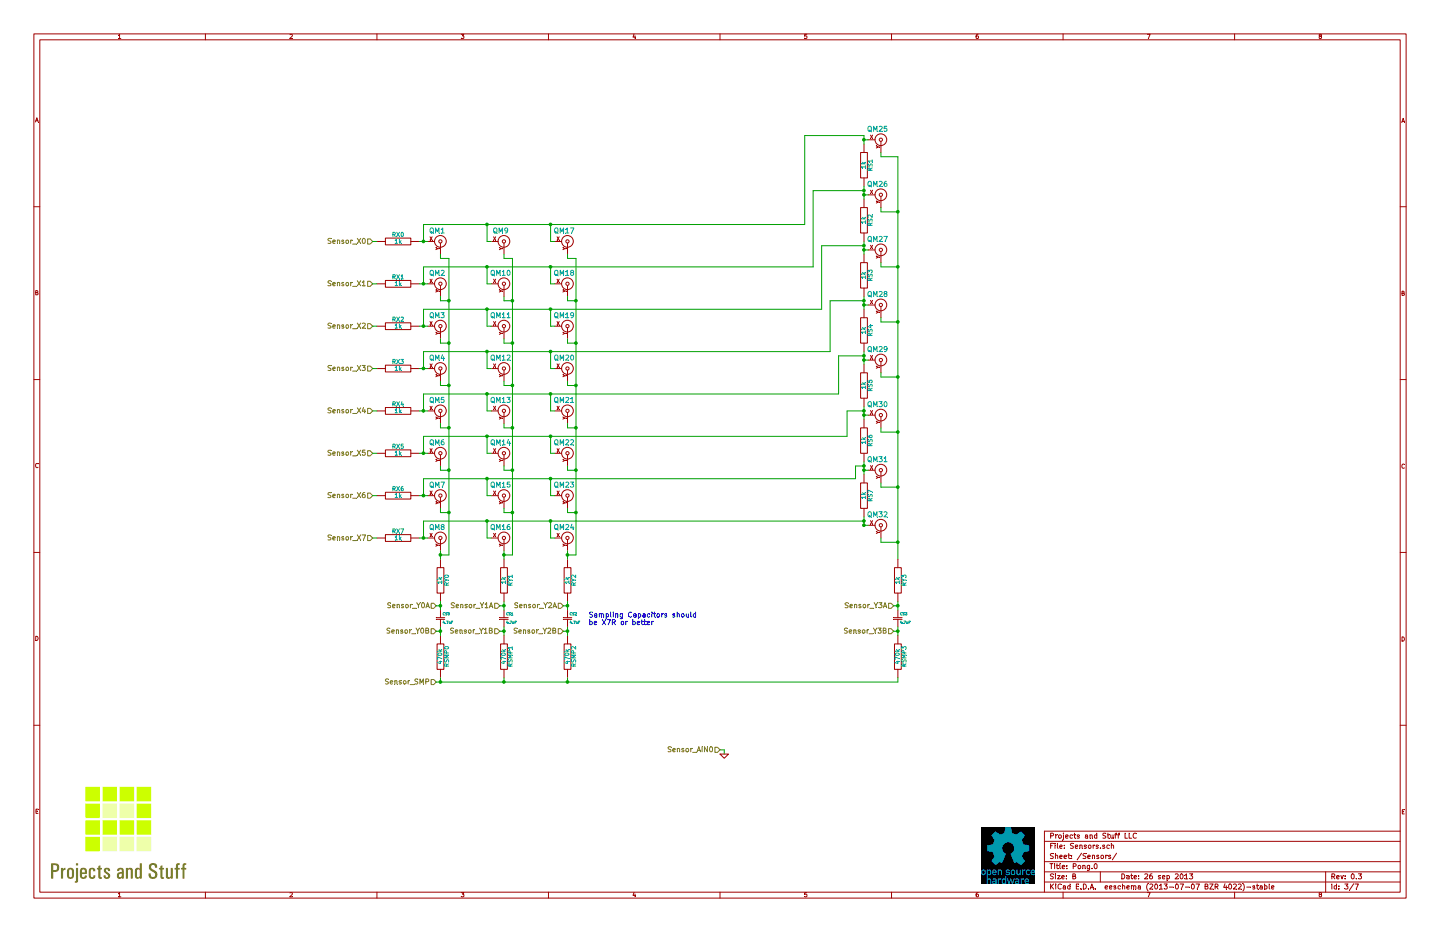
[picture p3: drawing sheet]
EESchema Schematic File Version 2
LIBS:power
LIBS:device
LIBS:transistors
LIBS:conn
LIBS:linear
LIBS:regul
LIBS:74xx
LIBS:cmos4000
LIBS:adc-dac
LIBS:memory
LIBS:xilinx
LIBS:special
LIBS:microcontrollers
LIBS:dsp
LIBS:microchip
LIBS:analog_switches
LIBS:motorola
LIBS:texas
LIBS:intel
LIBS:audio
LIBS:interface
LIBS:digital-audio
LIBS:philips
LIBS:display
LIBS:cypress
LIBS:siliconi
LIBS:opto
LIBS:atmel
LIBS:contrib
LIBS:valves
LIBS:Pong.0
LIBS:bq24163
LIBS:usb-micro-b
LIBS:IP4234CZ6
LIBS:Pong.0-cache
EELAYER 27 0
EELAYER END
$Descr B 17000 11000
encoding utf-8
Sheet 3 7
Title "Pong.0"
Date "26 sep 2013"
Rev "0.3"
Comp "Projects and Stuff LLC"
Comment1 ""
Comment2 ""
Comment3 ""
Comment4 ""
$EndDescr
EndData
$EndBitmap
EndData
$EndBitmap
$Comp
L CAPSENSOR QM1
U 1 1
P 5200 2850
F 0 "QM1" H 5160 2970 60  0000 C CNN
F 1 "CAPSENSOR" V 5310 2840 40  0001 C CNN
F 2 "~" H 5200 2850 60  0000 C CNN
F 3 "~" H 5200 2850 60  0000 C CNN
	1    5200 2850
	1    0    0    -1  
$EndComp
$Comp
L CAPSENSOR QM9
U 1 1
P 5950 2850
F 0 "QM9" H 5910 2970 60  0000 C CNN
F 1 "CAPSENSOR" V 6060 2840 40  0001 C CNN
F 2 "~" H 5950 2850 60  0000 C CNN
F 3 "~" H 5950 2850 60  0000 C CNN
	1    5950 2850
	1    0    0    -1  
$EndComp
$Comp
L CAPSENSOR QM2
U 1 1
P 5200 3350
F 0 "QM2" H 5160 3470 60  0000 C CNN
F 1 "CAPSENSOR" V 5310 3340 40  0001 C CNN
F 2 "~" H 5200 3350 60  0000 C CNN
F 3 "~" H 5200 3350 60  0000 C CNN
	1    5200 3350
	1    0    0    -1  
$EndComp
$Comp
L CAPSENSOR QM10
U 1 1
P 5950 3350
F 0 "QM10" H 5910 3470 60  0000 C CNN
F 1 "CAPSENSOR" V 6060 3340 40  0001 C CNN
F 2 "~" H 5950 3350 60  0000 C CNN
F 3 "~" H 5950 3350 60  0000 C CNN
	1    5950 3350
	1    0    0    -1  
$EndComp
$Comp
L CAPSENSOR QM17
U 1 1
P 6700 2850
F 0 "QM17" H 6660 2970 60  0000 C CNN
F 1 "CAPSENSOR" V 6810 2840 40  0001 C CNN
F 2 "~" H 6700 2850 60  0000 C CNN
F 3 "~" H 6700 2850 60  0000 C CNN
	1    6700 2850
	1    0    0    -1  
$EndComp
$Comp
L CAPSENSOR QM18
U 1 1
P 6700 3350
F 0 "QM18" H 6660 3470 60  0000 C CNN
F 1 "CAPSENSOR" V 6810 3340 40  0001 C CNN
F 2 "~" H 6700 3350 60  0000 C CNN
F 3 "~" H 6700 3350 60  0000 C CNN
	1    6700 3350
	1    0    0    -1  
$EndComp
$Comp
L CAPSENSOR QM3
U 1 1
P 5200 3850
F 0 "QM3" H 5160 3970 60  0000 C CNN
F 1 "CAPSENSOR" V 5310 3840 40  0001 C CNN
F 2 "~" H 5200 3850 60  0000 C CNN
F 3 "~" H 5200 3850 60  0000 C CNN
	1    5200 3850
	1    0    0    -1  
$EndComp
$Comp
L CAPSENSOR QM4
U 1 1
P 5200 4350
F 0 "QM4" H 5160 4470 60  0000 C CNN
F 1 "CAPSENSOR" V 5310 4340 40  0001 C CNN
F 2 "~" H 5200 4350 60  0000 C CNN
F 3 "~" H 5200 4350 60  0000 C CNN
	1    5200 4350
	1    0    0    -1  
$EndComp
$Comp
L CAPSENSOR QM11
U 1 1
P 5950 3850
F 0 "QM11" H 5910 3970 60  0000 C CNN
F 1 "CAPSENSOR" V 6060 3840 40  0001 C CNN
F 2 "~" H 5950 3850 60  0000 C CNN
F 3 "~" H 5950 3850 60  0000 C CNN
	1    5950 3850
	1    0    0    -1  
$EndComp
$Comp
L CAPSENSOR QM19
U 1 1
P 6700 3850
F 0 "QM19" H 6660 3970 60  0000 C CNN
F 1 "CAPSENSOR" V 6810 3840 40  0001 C CNN
F 2 "~" H 6700 3850 60  0000 C CNN
F 3 "~" H 6700 3850 60  0000 C CNN
	1    6700 3850
	1    0    0    -1  
$EndComp
$Comp
L CAPSENSOR QM12
U 1 1
P 5950 4350
F 0 "QM12" H 5910 4470 60  0000 C CNN
F 1 "CAPSENSOR" V 6060 4340 40  0001 C CNN
F 2 "~" H 5950 4350 60  0000 C CNN
F 3 "~" H 5950 4350 60  0000 C CNN
	1    5950 4350
	1    0    0    -1  
$EndComp
$Comp
L CAPSENSOR QM20
U 1 1
P 6700 4350
F 0 "QM20" H 6660 4470 60  0000 C CNN
F 1 "CAPSENSOR" V 6810 4340 40  0001 C CNN
F 2 "~" H 6700 4350 60  0000 C CNN
F 3 "~" H 6700 4350 60  0000 C CNN
	1    6700 4350
	1    0    0    -1  
$EndComp
$Comp
L CAPSENSOR QM5
U 1 1
P 5200 4850
F 0 "QM5" H 5160 4970 60  0000 C CNN
F 1 "CAPSENSOR" V 5310 4840 40  0001 C CNN
F 2 "~" H 5200 4850 60  0000 C CNN
F 3 "~" H 5200 4850 60  0000 C CNN
	1    5200 4850
	1    0    0    -1  
$EndComp
$Comp
L CAPSENSOR QM13
U 1 1
P 5950 4850
F 0 "QM13" H 5910 4970 60  0000 C CNN
F 1 "CAPSENSOR" V 6060 4840 40  0001 C CNN
F 2 "~" H 5950 4850 60  0000 C CNN
F 3 "~" H 5950 4850 60  0000 C CNN
	1    5950 4850
	1    0    0    -1  
$EndComp
$Comp
L CAPSENSOR QM6
U 1 1
P 5200 5350
F 0 "QM6" H 5160 5470 60  0000 C CNN
F 1 "CAPSENSOR" V 5310 5340 40  0001 C CNN
F 2 "~" H 5200 5350 60  0000 C CNN
F 3 "~" H 5200 5350 60  0000 C CNN
	1    5200 5350
	1    0    0    -1  
$EndComp
$Comp
L CAPSENSOR QM14
U 1 1
P 5950 5350
F 0 "QM14" H 5910 5470 60  0000 C CNN
F 1 "CAPSENSOR" V 6060 5340 40  0001 C CNN
F 2 "~" H 5950 5350 60  0000 C CNN
F 3 "~" H 5950 5350 60  0000 C CNN
	1    5950 5350
	1    0    0    -1  
$EndComp
$Comp
L CAPSENSOR QM21
U 1 1
P 6700 4850
F 0 "QM21" H 6660 4970 60  0000 C CNN
F 1 "CAPSENSOR" V 6810 4840 40  0001 C CNN
F 2 "~" H 6700 4850 60  0000 C CNN
F 3 "~" H 6700 4850 60  0000 C CNN
	1    6700 4850
	1    0    0    -1  
$EndComp
$Comp
L CAPSENSOR QM22
U 1 1
P 6700 5350
F 0 "QM22" H 6660 5470 60  0000 C CNN
F 1 "CAPSENSOR" V 6810 5340 40  0001 C CNN
F 2 "~" H 6700 5350 60  0000 C CNN
F 3 "~" H 6700 5350 60  0000 C CNN
	1    6700 5350
	1    0    0    -1  
$EndComp
$Comp
L CAPSENSOR QM7
U 1 1
P 5200 5850
F 0 "QM7" H 5160 5970 60  0000 C CNN
F 1 "CAPSENSOR" V 5310 5840 40  0001 C CNN
F 2 "~" H 5200 5850 60  0000 C CNN
F 3 "~" H 5200 5850 60  0000 C CNN
	1    5200 5850
	1    0    0    -1  
$EndComp
$Comp
L CAPSENSOR QM8
U 1 1
P 5200 6350
F 0 "QM8" H 5160 6470 60  0000 C CNN
F 1 "CAPSENSOR" V 5310 6340 40  0001 C CNN
F 2 "~" H 5200 6350 60  0000 C CNN
F 3 "~" H 5200 6350 60  0000 C CNN
	1    5200 6350
	1    0    0    -1  
$EndComp
$Comp
L CAPSENSOR QM15
U 1 1
P 5950 5850
F 0 "QM15" H 5910 5970 60  0000 C CNN
F 1 "CAPSENSOR" V 6060 5840 40  0001 C CNN
F 2 "~" H 5950 5850 60  0000 C CNN
F 3 "~" H 5950 5850 60  0000 C CNN
	1    5950 5850
	1    0    0    -1  
$EndComp
$Comp
L CAPSENSOR QM23
U 1 1
P 6700 5850
F 0 "QM23" H 6660 5970 60  0000 C CNN
F 1 "CAPSENSOR" V 6810 5840 40  0001 C CNN
F 2 "~" H 6700 5850 60  0000 C CNN
F 3 "~" H 6700 5850 60  0000 C CNN
	1    6700 5850
	1    0    0    -1  
$EndComp
$Comp
L CAPSENSOR QM16
U 1 1
P 5950 6350
F 0 "QM16" H 5910 6470 60  0000 C CNN
F 1 "CAPSENSOR" V 6060 6340 40  0001 C CNN
F 2 "~" H 5950 6350 60  0000 C CNN
F 3 "~" H 5950 6350 60  0000 C CNN
	1    5950 6350
	1    0    0    -1  
$EndComp
$Comp
L CAPSENSOR QM24
U 1 1
P 6700 6350
F 0 "QM24" H 6660 6470 60  0000 C CNN
F 1 "CAPSENSOR" V 6810 6340 40  0001 C CNN
F 2 "~" H 6700 6350 60  0000 C CNN
F 3 "~" H 6700 6350 60  0000 C CNN
	1    6700 6350
	1    0    0    -1  
$EndComp
$Comp
L CAPSENSOR QM30
U 1 1
P 10400 4900
F 0 "QM30" H 10360 5020 60  0000 C CNN
F 1 "CAPSENSOR" V 10510 4890 40  0001 C CNN
F 2 "" H 10400 4900 60  0001 C CNN
F 3 "" H 10400 4900 60  0001 C CNN
	1    10400 4900
	1    0    0    -1  
$EndComp
$Comp
L R RS5
U 1 1
P 10200 4550
F 0 "RS5" V 10280 4550 50  0000 C CNN
F 1 "1k" V 10200 4550 50  0000 C CNN
F 2 "" H 10200 4550 60  0001 C CNN
F 3 "" H 10200 4550 60  0001 C CNN
	1    10200 4550
	1    0    0    -1  
$EndComp
$Comp
L R RS4
U 1 1
P 10200 3900
F 0 "RS4" V 10280 3900 50  0000 C CNN
F 1 "1k" V 10200 3900 50  0000 C CNN
F 2 "" H 10200 3900 60  0001 C CNN
F 3 "" H 10200 3900 60  0001 C CNN
	1    10200 3900
	1    0    0    -1  
$EndComp
$Comp
L R RS3
U 1 1
P 10200 3250
F 0 "RS3" V 10280 3250 50  0000 C CNN
F 1 "1k" V 10200 3250 50  0000 C CNN
F 2 "" H 10200 3250 60  0001 C CNN
F 3 "" H 10200 3250 60  0001 C CNN
	1    10200 3250
	1    0    0    -1  
$EndComp
$Comp
L R RS2
U 1 1
P 10200 2600
F 0 "RS2" V 10280 2600 50  0000 C CNN
F 1 "1k" V 10200 2600 50  0000 C CNN
F 2 "" H 10200 2600 60  0001 C CNN
F 3 "" H 10200 2600 60  0001 C CNN
	1    10200 2600
	1    0    0    -1  
$EndComp
$Comp
L R RS1
U 1 1
P 10200 1950
F 0 "RS1" V 10280 1950 50  0000 C CNN
F 1 "1k" V 10200 1950 50  0000 C CNN
F 2 "" H 10200 1950 60  0001 C CNN
F 3 "" H 10200 1950 60  0001 C CNN
	1    10200 1950
	1    0    0    -1  
$EndComp
$Comp
L CAPSENSOR QM29
U 1 1
P 10400 4250
F 0 "QM29" H 10360 4370 60  0000 C CNN
F 1 "CAPSENSOR" V 10510 4240 40  0001 C CNN
F 2 "" H 10400 4250 60  0001 C CNN
F 3 "" H 10400 4250 60  0001 C CNN
	1    10400 4250
	1    0    0    -1  
$EndComp
$Comp
L CAPSENSOR QM28
U 1 1
P 10400 3600
F 0 "QM28" H 10360 3720 60  0000 C CNN
F 1 "CAPSENSOR" V 10510 3590 40  0001 C CNN
F 2 "" H 10400 3600 60  0001 C CNN
F 3 "" H 10400 3600 60  0001 C CNN
	1    10400 3600
	1    0    0    -1  
$EndComp
$Comp
L CAPSENSOR QM27
U 1 1
P 10400 2950
F 0 "QM27" H 10360 3070 60  0000 C CNN
F 1 "CAPSENSOR" V 10510 2940 40  0001 C CNN
F 2 "" H 10400 2950 60  0001 C CNN
F 3 "" H 10400 2950 60  0001 C CNN
	1    10400 2950
	1    0    0    -1  
$EndComp
$Comp
L CAPSENSOR QM26
U 1 1
P 10400 2300
F 0 "QM26" H 10360 2420 60  0000 C CNN
F 1 "CAPSENSOR" V 10510 2290 40  0001 C CNN
F 2 "" H 10400 2300 60  0001 C CNN
F 3 "" H 10400 2300 60  0001 C CNN
	1    10400 2300
	1    0    0    -1  
$EndComp
$Comp
L CAPSENSOR QM25
U 1 1
P 10400 1650
F 0 "QM25" H 10360 1770 60  0000 C CNN
F 1 "CAPSENSOR" V 10510 1640 40  0001 C CNN
F 2 "" H 10400 1650 60  0001 C CNN
F 3 "" H 10400 1650 60  0001 C CNN
	1    10400 1650
	1    0    0    -1  
$EndComp
$Comp
L CAPSENSOR QM31
U 1 1
P 10400 5550
F 0 "QM31" H 10360 5670 60  0000 C CNN
F 1 "CAPSENSOR" V 10510 5540 40  0001 C CNN
F 2 "" H 10400 5550 60  0001 C CNN
F 3 "" H 10400 5550 60  0001 C CNN
	1    10400 5550
	1    0    0    -1  
$EndComp
$Comp
L R RS6
U 1 1
P 10200 5200
F 0 "RS6" V 10280 5200 50  0000 C CNN
F 1 "1k" V 10200 5200 50  0000 C CNN
F 2 "" H 10200 5200 60  0001 C CNN
F 3 "" H 10200 5200 60  0001 C CNN
	1    10200 5200
	1    0    0    -1  
$EndComp
$Comp
L CAPSENSOR QM32
U 1 1
P 10400 6200
F 0 "QM32" H 10360 6320 60  0000 C CNN
F 1 "CAPSENSOR" V 10510 6190 40  0001 C CNN
F 2 "" H 10400 6200 60  0001 C CNN
F 3 "" H 10400 6200 60  0001 C CNN
	1    10400 6200
	1    0    0    -1  
$EndComp
$Comp
L R RS7
U 1 1
P 10200 5850
F 0 "RS7" V 10280 5850 50  0000 C CNN
F 1 "1k" V 10200 5850 50  0000 C CNN
F 2 "" H 10200 5850 60  0001 C CNN
F 3 "" H 10200 5850 60  0001 C CNN
	1    10200 5850
	1    0    0    -1  
$EndComp
$Comp
L R RX0
U 1 1
P 4700 2850
F 0 "RX0" V 4780 2850 50  0000 C CNN
F 1 "1k" V 4700 2850 50  0000 C CNN
F 2 "" H 4700 2850 60  0001 C CNN
F 3 "" H 4700 2850 60  0001 C CNN
	1    4700 2850
	0    -1   -1   0   
$EndComp
$Comp
L R RX1
U 1 1
P 4700 3350
F 0 "RX1" V 4780 3350 50  0000 C CNN
F 1 "1k" V 4700 3350 50  0000 C CNN
F 2 "" H 4700 3350 60  0001 C CNN
F 3 "" H 4700 3350 60  0001 C CNN
	1    4700 3350
	0    -1   -1   0   
$EndComp
$Comp
L R RX2
U 1 1
P 4700 3850
F 0 "RX2" V 4780 3850 50  0000 C CNN
F 1 "1k" V 4700 3850 50  0000 C CNN
F 2 "" H 4700 3850 60  0001 C CNN
F 3 "" H 4700 3850 60  0001 C CNN
	1    4700 3850
	0    -1   -1   0   
$EndComp
$Comp
L R RX3
U 1 1
P 4700 4350
F 0 "RX3" V 4780 4350 50  0000 C CNN
F 1 "1k" V 4700 4350 50  0000 C CNN
F 2 "" H 4700 4350 60  0001 C CNN
F 3 "" H 4700 4350 60  0001 C CNN
	1    4700 4350
	0    -1   -1   0   
$EndComp
$Comp
L R RX4
U 1 1
P 4700 4850
F 0 "RX4" V 4780 4850 50  0000 C CNN
F 1 "1k" V 4700 4850 50  0000 C CNN
F 2 "" H 4700 4850 60  0001 C CNN
F 3 "" H 4700 4850 60  0001 C CNN
	1    4700 4850
	0    -1   -1   0   
$EndComp
$Comp
L R RX5
U 1 1
P 4700 5350
F 0 "RX5" V 4780 5350 50  0000 C CNN
F 1 "1k" V 4700 5350 50  0000 C CNN
F 2 "" H 4700 5350 60  0001 C CNN
F 3 "" H 4700 5350 60  0001 C CNN
	1    4700 5350
	0    -1   -1   0   
$EndComp
$Comp
L R RX6
U 1 1
P 4700 5850
F 0 "RX6" V 4780 5850 50  0000 C CNN
F 1 "1k" V 4700 5850 50  0000 C CNN
F 2 "" H 4700 5850 60  0001 C CNN
F 3 "" H 4700 5850 60  0001 C CNN
	1    4700 5850
	0    -1   -1   0   
$EndComp
$Comp
L R RX7
U 1 1
P 4700 6350
F 0 "RX7" V 4780 6350 50  0000 C CNN
F 1 "1k" V 4700 6350 50  0000 C CNN
F 2 "" H 4700 6350 60  0001 C CNN
F 3 "" H 4700 6350 60  0001 C CNN
	1    4700 6350
	0    -1   -1   0   
$EndComp
$Comp
L R RY0
U 1 1
P 5200 6850
F 0 "RY0" V 5280 6850 50  0000 C CNN
F 1 "1k" V 5200 6850 50  0000 C CNN
F 2 "" H 5200 6850 60  0001 C CNN
F 3 "" H 5200 6850 60  0001 C CNN
	1    5200 6850
	1    0    0    -1  
$EndComp
$Comp
L R RY1
U 1 1
P 5950 6850
F 0 "RY1" V 6030 6850 50  0000 C CNN
F 1 "1k" V 5950 6850 50  0000 C CNN
F 2 "" H 5950 6850 60  0001 C CNN
F 3 "" H 5950 6850 60  0001 C CNN
	1    5950 6850
	1    0    0    -1  
$EndComp
$Comp
L R RY2
U 1 1
P 6700 6850
F 0 "RY2" V 6780 6850 50  0000 C CNN
F 1 "1k" V 6700 6850 50  0000 C CNN
F 2 "" H 6700 6850 60  0001 C CNN
F 3 "" H 6700 6850 60  0001 C CNN
	1    6700 6850
	1    0    0    -1  
$EndComp
$Comp
L CSMALL CS0
U 1 1
P 5200 7300
F 0 "CS0" H 5225 7350 30  0000 L CNN
F 1 "4.7nF" H 5225 7250 30  0000 L CNN
F 2 "~" H 5200 7300 60  0000 C CNN
F 3 "~" H 5200 7300 60  0000 C CNN
	1    5200 7300
	1    0    0    -1  
$EndComp
$Comp
L R RSMP0
U 1 1
P 5200 7750
F 0 "RSMP0" V 5280 7750 50  0000 C CNN
F 1 "470k" V 5200 7750 50  0000 C CNN
F 2 "" H 5200 7750 60  0001 C CNN
F 3 "" H 5200 7750 60  0001 C CNN
	1    5200 7750
	1    0    0    -1  
$EndComp
$Comp
L CSMALL CS1
U 1 1
P 5950 7300
F 0 "CS1" H 5975 7350 30  0000 L CNN
F 1 "4.7nF" H 5975 7250 30  0000 L CNN
F 2 "~" H 5950 7300 60  0000 C CNN
F 3 "~" H 5950 7300 60  0000 C CNN
	1    5950 7300
	1    0    0    -1  
$EndComp
$Comp
L R RSMP1
U 1 1
P 5950 7750
F 0 "RSMP1" V 6030 7750 50  0000 C CNN
F 1 "470k" V 5950 7750 50  0000 C CNN
F 2 "" H 5950 7750 60  0001 C CNN
F 3 "" H 5950 7750 60  0001 C CNN
	1    5950 7750
	1    0    0    -1  
$EndComp
$Comp
L CSMALL CS2
U 1 1
P 6700 7300
F 0 "CS2" H 6725 7350 30  0000 L CNN
F 1 "4.7nF" H 6725 7250 30  0000 L CNN
F 2 "~" H 6700 7300 60  0000 C CNN
F 3 "~" H 6700 7300 60  0000 C CNN
	1    6700 7300
	1    0    0    -1  
$EndComp
$Comp
L R RSMP2
U 1 1
P 6700 7750
F 0 "RSMP2" V 6780 7750 50  0000 C CNN
F 1 "470k" V 6700 7750 50  0000 C CNN
F 2 "" H 6700 7750 60  0001 C CNN
F 3 "" H 6700 7750 60  0001 C CNN
	1    6700 7750
	1    0    0    -1  
$EndComp
Text HLabel 5150 7150 0    60   Input ~ 0
Sensor_Y0A
Text HLabel 5900 7150 0    60   Input ~ 0
Sensor_Y1A
Text HLabel 6650 7150 0    60   Input ~ 0
Sensor_Y2A
Text HLabel 5150 7450 0    60   Input ~ 0
Sensor_Y0B
Text HLabel 5900 7450 0    60   Input ~ 0
Sensor_Y1B
Text HLabel 6650 7450 0    60   Input ~ 0
Sensor_Y2B
Text HLabel 5150 8050 0    60   Input ~ 0
Sensor_SMP
Text Notes 6950 7300 0    60   ~ 0
Sampling Capacitors should\nbe X7R or better
Text HLabel 4400 2850 0    60   Input ~ 0
Sensor_X0
Text HLabel 4400 3350 0    60   Input ~ 0
Sensor_X1
Text HLabel 4400 3850 0    60   Input ~ 0
Sensor_X2
Text HLabel 4400 4350 0    60   Input ~ 0
Sensor_X3
Text HLabel 4400 4850 0    60   Input ~ 0
Sensor_X4
Text HLabel 4400 5350 0    60   Input ~ 0
Sensor_X5
Text HLabel 4400 5850 0    60   Input ~ 0
Sensor_X6
Text HLabel 4400 6350 0    60   Input ~ 0
Sensor_X7
Connection ~ 10600 4450
Wire Wire Line
	10600 4450 10400 4450
Wire Wire Line
	10400 4450 10400 4400
Wire Wire Line
	10600 3150 10400 3150
Wire Wire Line
	10400 3150 10400 3100
Wire Wire Line
	10600 1850 10400 1850
Wire Wire Line
	10400 1850 10400 1800
Wire Wire Line
	10200 4800 10200 4950
Connection ~ 10200 4250
Wire Wire Line
	10200 3500 10200 3650
Connection ~ 10200 2950
Connection ~ 10200 2300
Wire Wire Line
	10200 1600 10200 1700
Wire Wire Line
	10200 2200 10200 2350
Wire Wire Line
	10200 2850 10200 3000
Connection ~ 10200 1650
Connection ~ 10200 3600
Wire Wire Line
	10200 4150 10200 4300
Connection ~ 10200 4900
Wire Wire Line
	10400 2450 10400 2500
Wire Wire Line
	10400 2500 10600 2500
Wire Wire Line
	10400 3750 10400 3800
Wire Wire Line
	10400 3800 10600 3800
Wire Wire Line
	10400 5050 10400 5100
Wire Wire Line
	10400 5100 10600 5100
Connection ~ 10600 5100
Wire Wire Line
	10200 5450 10200 5600
Connection ~ 10200 5550
Wire Wire Line
	10400 5700 10400 5750
Wire Wire Line
	10400 5750 10600 5750
Wire Wire Line
	10200 6100 10200 6200
Connection ~ 10200 6200
Wire Wire Line
	10400 6350 10400 6400
Wire Wire Line
	10400 6400 10600 6400
Wire Wire Line
	10200 6200 10250 6200
Wire Wire Line
	5000 6150 10200 6150
Connection ~ 10200 6150
Wire Wire Line
	10100 5500 10200 5500
Connection ~ 10200 5500
Wire Wire Line
	10200 5550 10250 5550
Wire Wire Line
	10000 4850 10200 4850
Connection ~ 10200 4850
Wire Wire Line
	10200 4900 10250 4900
Wire Wire Line
	10200 4250 10250 4250
Wire Wire Line
	9900 4200 10200 4200
Connection ~ 10200 4200
Wire Wire Line
	9800 3550 10200 3550
Connection ~ 10200 3550
Wire Wire Line
	10200 3600 10250 3600
Wire Wire Line
	9700 2900 10200 2900
Connection ~ 10200 2900
Wire Wire Line
	10200 2950 10250 2950
Wire Wire Line
	9600 2250 10200 2250
Connection ~ 10200 2250
Wire Wire Line
	10200 2300 10250 2300
Wire Wire Line
	10600 1850 10600 6600
Connection ~ 10600 2500
Connection ~ 10600 3150
Connection ~ 10600 3800
Connection ~ 10600 5750
Connection ~ 10600 6400
Wire Wire Line
	9500 1600 10200 1600
Wire Wire Line
	10250 1650 10200 1650
Wire Wire Line
	4950 2850 5050 2850
Wire Wire Line
	5000 2850 5000 2650
Wire Wire Line
	5000 2650 9500 2650
Wire Wire Line
	5750 2650 5750 2850
Wire Wire Line
	5750 2850 5800 2850
Connection ~ 5000 2850
Wire Wire Line
	6500 2650 6500 2850
Wire Wire Line
	6500 2850 6550 2850
Connection ~ 5750 2650
Wire Wire Line
	4950 3350 5050 3350
Wire Wire Line
	4950 3850 5050 3850
Wire Wire Line
	4950 4350 5050 4350
Wire Wire Line
	5000 3350 5000 3150
Wire Wire Line
	5000 3150 9600 3150
Wire Wire Line
	5750 3150 5750 3350
Wire Wire Line
	5750 3350 5800 3350
Connection ~ 5000 3350
Wire Wire Line
	6500 3150 6500 3350
Wire Wire Line
	6500 3350 6550 3350
Connection ~ 5750 3150
Wire Wire Line
	4950 4850 5050 4850
Wire Wire Line
	4950 5350 5050 5350
Wire Wire Line
	4950 5850 5050 5850
Wire Wire Line
	4950 6350 5050 6350
Wire Wire Line
	5000 6350 5000 6150
Wire Wire Line
	5750 6150 5750 6350
Wire Wire Line
	5750 6350 5800 6350
Connection ~ 5000 6350
Wire Wire Line
	6500 6150 6500 6350
Wire Wire Line
	6500 6350 6550 6350
Connection ~ 5750 6150
Wire Wire Line
	5000 5850 5000 5650
Wire Wire Line
	5000 5650 10100 5650
Wire Wire Line
	5750 5650 5750 5850
Wire Wire Line
	5750 5850 5800 5850
Connection ~ 5000 5850
Wire Wire Line
	6500 5650 6500 5850
Wire Wire Line
	6500 5850 6550 5850
Connection ~ 5750 5650
Wire Wire Line
	5000 5350 5000 5150
Wire Wire Line
	5000 5150 10000 5150
Connection ~ 5000 5350
Wire Wire Line
	5750 5150 5750 5350
Wire Wire Line
	5750 5350 5800 5350
Wire Wire Line
	6500 5150 6500 5350
Wire Wire Line
	6500 5350 6550 5350
Connection ~ 5750 5150
Wire Wire Line
	5000 4850 5000 4650
Wire Wire Line
	5000 4650 9900 4650
Wire Wire Line
	5750 4650 5750 4850
Wire Wire Line
	5750 4850 5800 4850
Connection ~ 5000 4850
Wire Wire Line
	6500 4650 6500 4850
Wire Wire Line
	6500 4850 6550 4850
Connection ~ 5750 4650
Wire Wire Line
	5000 4350 5000 4150
Wire Wire Line
	5000 4150 9800 4150
Wire Wire Line
	5750 4150 5750 4350
Wire Wire Line
	5750 4350 5800 4350
Connection ~ 5000 4350
Wire Wire Line
	6500 4150 6500 4350
Wire Wire Line
	6500 4350 6550 4350
Connection ~ 5750 4150
Wire Wire Line
	5000 3850 5000 3650
Wire Wire Line
	5000 3650 9700 3650
Wire Wire Line
	5750 3650 5750 3850
Wire Wire Line
	5750 3850 5800 3850
Connection ~ 5000 3850
Wire Wire Line
	6500 3650 6500 3850
Wire Wire Line
	6500 3850 6550 3850
Connection ~ 5750 3650
Wire Wire Line
	5300 3050 5300 6550
Wire Wire Line
	5300 4050 5200 4050
Wire Wire Line
	5200 4050 5200 4000
Wire Wire Line
	5200 3500 5200 3550
Wire Wire Line
	5200 3550 5300 3550
Wire Wire Line
	5300 6550 5200 6550
Wire Wire Line
	5200 6500 5200 6600
Connection ~ 5300 4050
Wire Wire Line
	5200 6000 5200 6050
Wire Wire Line
	5200 6050 5300 6050
Connection ~ 5300 6050
Wire Wire Line
	5200 5500 5200 5550
Wire Wire Line
	5200 5550 5300 5550
Connection ~ 5300 5550
Wire Wire Line
	5200 5000 5200 5050
Wire Wire Line
	5200 5050 5300 5050
Connection ~ 5300 5050
Wire Wire Line
	5200 4500 5200 4550
Wire Wire Line
	5200 4550 5300 4550
Connection ~ 5300 4550
Connection ~ 5200 6550
Wire Wire Line
	5200 3000 5200 3050
Wire Wire Line
	5200 3050 5300 3050
Connection ~ 5300 3550
Wire Wire Line
	5950 3000 5950 3050
Wire Wire Line
	5950 3050 6050 3050
Wire Wire Line
	6050 3050 6050 6550
Wire Wire Line
	6050 6550 5950 6550
Wire Wire Line
	5950 6500 5950 6600
Connection ~ 5950 6550
Wire Wire Line
	5950 6000 5950 6050
Wire Wire Line
	5950 6050 6050 6050
Connection ~ 6050 6050
Wire Wire Line
	5950 5500 5950 5550
Wire Wire Line
	5950 5550 6050 5550
Connection ~ 6050 5550
Wire Wire Line
	5950 5000 5950 5050
Wire Wire Line
	5950 5050 6050 5050
Connection ~ 6050 5050
Wire Wire Line
	5950 4500 5950 4550
Wire Wire Line
	5950 4550 6050 4550
Connection ~ 6050 4550
Wire Wire Line
	5950 4000 5950 4050
Wire Wire Line
	5950 4050 6050 4050
Connection ~ 6050 4050
Wire Wire Line
	5950 3500 5950 3550
Wire Wire Line
	5950 3550 6050 3550
Connection ~ 6050 3550
Wire Wire Line
	6700 3000 6700 3050
Wire Wire Line
	6700 3050 6800 3050
Wire Wire Line
	6800 3050 6800 6550
Wire Wire Line
	6800 6550 6700 6550
Wire Wire Line
	6700 6500 6700 6600
Connection ~ 6700 6550
Wire Wire Line
	6700 6000 6700 6050
Wire Wire Line
	6700 6050 6800 6050
Connection ~ 6800 6050
Wire Wire Line
	6700 5500 6700 5550
Wire Wire Line
	6700 5550 6800 5550
Connection ~ 6800 5550
Wire Wire Line
	6700 5000 6700 5050
Wire Wire Line
	6700 5050 6800 5050
Connection ~ 6800 5050
Wire Wire Line
	6700 4500 6700 4550
Wire Wire Line
	6700 4550 6800 4550
Connection ~ 6800 4550
Wire Wire Line
	6700 4000 6700 4050
Wire Wire Line
	6700 4050 6800 4050
Connection ~ 6800 4050
Wire Wire Line
	6700 3500 6700 3550
Wire Wire Line
	6700 3550 6800 3550
Connection ~ 6800 3550
Wire Wire Line
	5200 7100 5200 7200
Wire Wire Line
	5200 7400 5200 7500
Wire Wire Line
	5200 7150 5150 7150
Connection ~ 5200 7150
Wire Wire Line
	5200 7450 5150 7450
Connection ~ 5200 7450
Wire Wire Line
	5200 8000 5200 8050
Wire Wire Line
	5950 7100 5950 7200
Wire Wire Line
	5950 7400 5950 7500
Wire Wire Line
	5950 7150 5900 7150
Connection ~ 5950 7150
Wire Wire Line
	5950 7450 5900 7450
Connection ~ 5950 7450
Wire Wire Line
	5950 8000 5950 8050
Wire Wire Line
	6700 7100 6700 7200
Wire Wire Line
	6700 7400 6700 7500
Wire Wire Line
	6700 7150 6650 7150
Connection ~ 6700 7150
Wire Wire Line
	6700 7450 6650 7450
Connection ~ 6700 7450
Wire Wire Line
	6700 8050 6700 8000
Wire Wire Line
	5150 8050 10600 8050
Connection ~ 5950 8050
Connection ~ 5200 8050
Wire Wire Line
	4450 6350 4400 6350
Wire Wire Line
	4450 5850 4400 5850
Wire Wire Line
	4450 5350 4400 5350
Wire Wire Line
	4450 4850 4400 4850
Wire Wire Line
	4450 4350 4400 4350
Wire Wire Line
	4450 3850 4400 3850
Wire Wire Line
	4450 3350 4400 3350
Wire Wire Line
	4450 2850 4400 2850
Connection ~ 6500 6150
Wire Wire Line
	10100 5650 10100 5500
Connection ~ 6500 5650
Wire Wire Line
	10000 5150 10000 4850
Connection ~ 6500 5150
Wire Wire Line
	9900 4650 9900 4200
Connection ~ 6500 4650
Wire Wire Line
	9800 4150 9800 3550
Connection ~ 6500 4150
Wire Wire Line
	9700 3650 9700 2900
Connection ~ 6500 3650
Wire Wire Line
	9600 3150 9600 2250
Connection ~ 6500 3150
Wire Wire Line
	9500 2650 9500 1600
Connection ~ 6500 2650
Wire Wire Line
	8550 8850 8550 8900
Wire Wire Line
	8500 8850 8550 8850
Text HLabel 8500 8850 0    60   Input ~ 0
Sensor_AIN0
$Comp
L GND #PWR021
U 1 1
P 8550 8900
F 0 "#PWR021" H 8550 8900 30  0001 C CNN
F 1 "GND" H 8550 8830 30  0001 C CNN
F 2 "" H 8550 8900 60  0001 C CNN
F 3 "" H 8550 8900 60  0001 C CNN
	1    8550 8900
	1    0    0    -1  
$EndComp
$Comp
L R RY3
U 1 1
P 10600 6850
F 0 "RY3" V 10680 6850 50  0000 C CNN
F 1 "1k" V 10600 6850 50  0000 C CNN
F 2 "" H 10600 6850 60  0001 C CNN
F 3 "" H 10600 6850 60  0001 C CNN
	1    10600 6850
	1    0    0    -1  
$EndComp
$Comp
L CSMALL CS3
U 1 1
P 10600 7300
F 0 "CS3" H 10625 7350 30  0000 L CNN
F 1 "4.7nF" H 10625 7250 30  0000 L CNN
F 2 "~" H 10600 7300 60  0000 C CNN
F 3 "~" H 10600 7300 60  0000 C CNN
	1    10600 7300
	1    0    0    -1  
$EndComp
$Comp
L R RSMP3
U 1 1
P 10600 7750
F 0 "RSMP3" V 10680 7750 50  0000 C CNN
F 1 "470k" V 10600 7750 50  0000 C CNN
F 2 "" H 10600 7750 60  0001 C CNN
F 3 "" H 10600 7750 60  0001 C CNN
	1    10600 7750
	1    0    0    -1  
$EndComp
Text HLabel 10550 7150 0    60   Input ~ 0
Sensor_Y3A
Text HLabel 10550 7450 0    60   Input ~ 0
Sensor_Y3B
Wire Wire Line
	10600 7100 10600 7200
Wire Wire Line
	10600 7400 10600 7500
Wire Wire Line
	10600 7150 10550 7150
Connection ~ 10600 7150
Wire Wire Line
	10600 7450 10550 7450
Connection ~ 10600 7450
Wire Wire Line
	10600 8050 10600 8000
Connection ~ 6700 8050
$EndSCHEMATC
